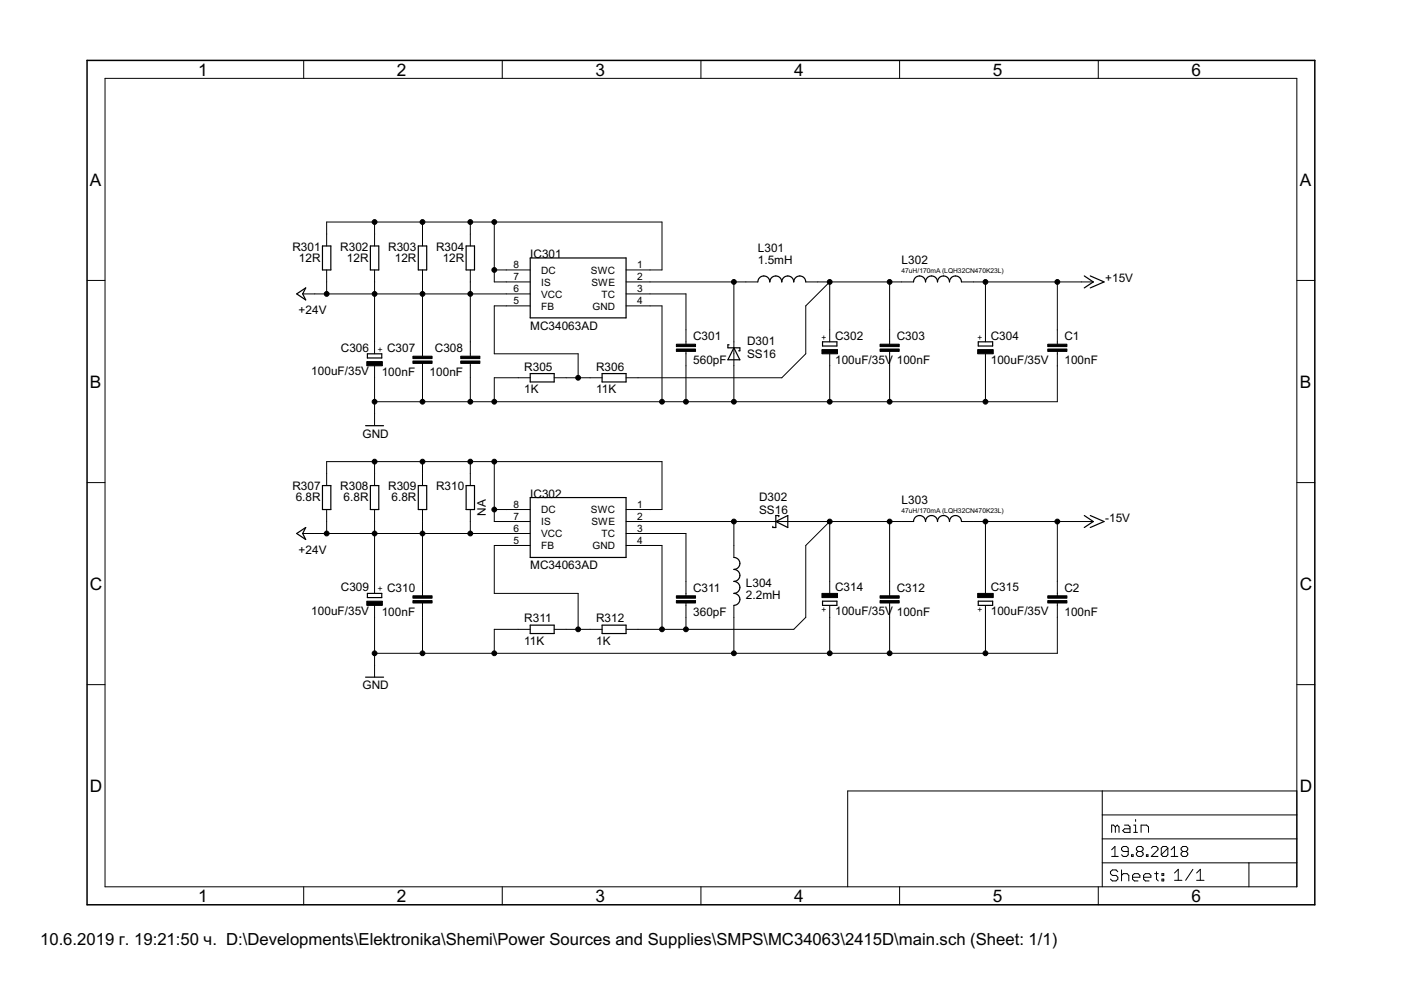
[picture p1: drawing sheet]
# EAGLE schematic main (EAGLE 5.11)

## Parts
C1  100nF  C-EUC0603  [C0603]
C2  100nF  C-EUC0603  [C0603]
C301  560pF  C-EUC0603  [C0603]
C302  100uF/35V  CPOL-EUE3.5-8  [E3,5-8]
C303  100nF  C-EUC0603  [C0603]
C304  100uF/35V  CPOL-EUE3.5-8  [E3,5-8]
C306  100uF/35V  CPOL-EUE3.5-8  [E3,5-8]
C307  100nF  C-EUC0603  [C0603]
C308  100nF  C-EUC0603  [C0603]
C309  100uF/35V  CPOL-EUE3.5-8  [E3,5-8]
C310  100nF  C-EUC0603  [C0603]
C311  360pF  C-EUC0603  [C0603]
C312  100nF  C-EUC0603  [C0603]
C314  100uF/35V  CPOL-EUE3.5-8  [E3,5-8]
C315  100uF/35V  CPOL-EUE3.5-8  [E3,5-8]
D301  SS16  1N581SMD  [DO214AC]
D302  SS16  1N581SMD  [DO214AC]
IC301  MC34063AD  [SOIC8]
IC302  MC34063AD  [SOIC8]
L301  1.5mH  L-USSW68-V  [CW68-V]
L302  47uH/170mA (LQH32CN470K23L)  L-USL2825P  [L2825P]
L303  47uH/170mA (LQH32CN470K23L)  L-USL2825P  [L2825P]
L304  2.2mH  L-USSW68-V  [CW68-V]
R301  12R  R-EU_R0603  [R0603]
R302  12R  R-EU_R0603  [R0603]
R303  12R  R-EU_R0603  [R0603]
R304  12R  R-EU_R0603  [R0603]
R305  1K  R-EU_R0603  [R0603]
R306  11K  R-EU_R0603  [R0603]
R307  6.8R  R-EU_R0603  [R0603]
R308  6.8R  R-EU_R0603  [R0603]
R309  6.8R  R-EU_R0603  [R0603]
R310  NA  R-EU_R0603  [R0603]
R311  11K  R-EU_R0603  [R0603]
R312  1K  R-EU_R0603  [R0603]

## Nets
15V+: C302.+ C303.1 L301.P$2 L302.1 R306.2
15V-: C311.2 C312.1 C314.- D302.A IC302.4(GND) L303.1 R312.2
+15V: C1.1 C304.+ L302.2
+24V: C306.+ C307.1 C308.1 C309.+ C310.1 IC301.6(VCC) IC302.6(VCC) R301.1 R302.1 R303.1 R304.1 R307.1 R308.1 R309.1 R310.1
-15V: C2.1 C315.- L303.2
GND: C1.2 C2.2 C301.2 C302.- C303.2 C304.- C306.- C307.2 C308.2 C309.- C310.2 C312.2 C314.+ C315.+ D301.A IC301.4(GND) L304.P$1 R305.1 R311.1
N$84: D301.C IC301.2(SWE) L301.P$1
N$85: IC301.1(SWC) IC301.7(IS) IC301.8(DC) R301.2 R302.2 R303.2 R304.2
N$86: C301.1 IC301.3(TC)
N$87: C311.1 IC302.3(TC)
N$89: IC302.1(SWC) IC302.7(IS) IC302.8(DC) R307.2 R308.2 R309.2 R310.2
N$91: D302.C IC302.2(SWE) L304.P$2
N$93: IC302.5(FB) R311.2 R312.1
N$94: IC301.5(FB) R305.2 R306.1
